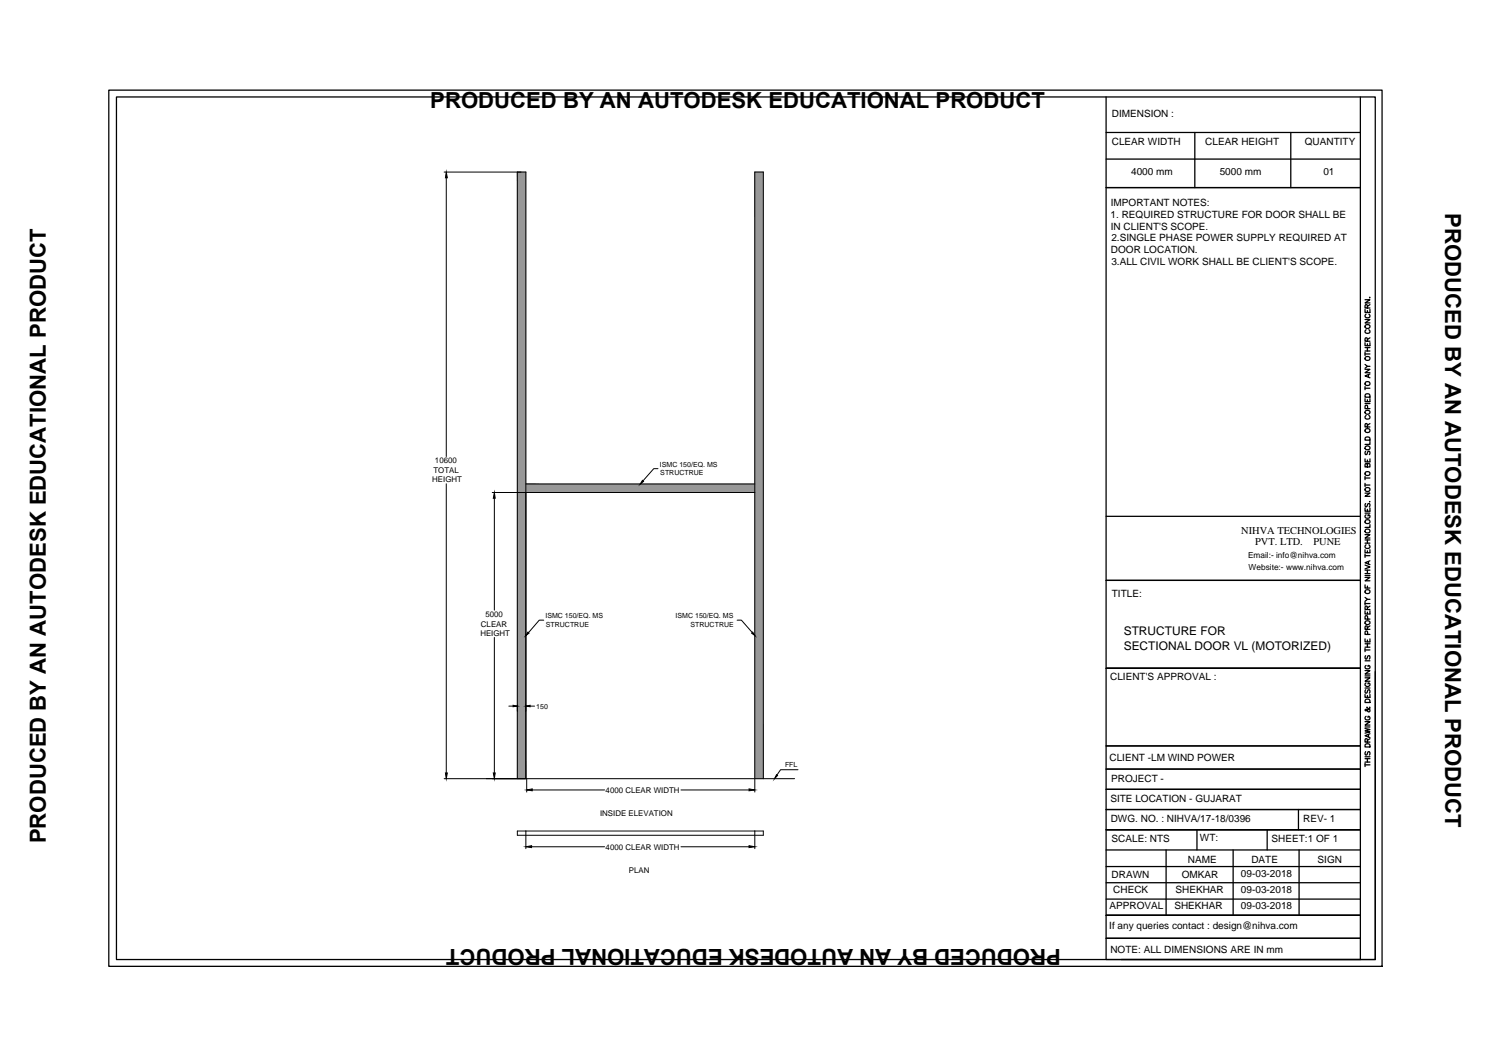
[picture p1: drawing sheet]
<svg xmlns="http://www.w3.org/2000/svg" width="297mm" height="210mm" viewBox="0 0 297 210" stroke-linecap="round" stroke-linejoin="round" font-family="sans-serif">
<!-- layer: 0 -->
<g fill="#989898" stroke="#989898" stroke-width=".2">
<path d="M102.9 34.2v120.7h1.7zM102.9 34.2h1.7v120.7z"/>
<path d="M104.6 96.3v1.7h45.6zM104.6 96.3h45.6v1.7z"/>
<path d="M150.2 34.2v120.7h1.7zM150.2 34.2h1.7v120.7z"/>
</g>
<g fill="none" stroke="#000" stroke-width=".2">
<path d="M88.4 34.2h16.2v120.7M88.8 35.4v55.4M102.9 34.2v120.7M88.8 96.3v57.5M97.9 98h52.3M98.4 99.1v22.3M104.6 96.3h45.6M130.9 93.2h-.8l-2.2 2.5M98.4 126.8v27M108.2 123.4h-.9l-2.1 2.4M146.7 123.4h.8l2.2 2.4M88.4 154.9h69.7"/>
<path d="M101.2 140.5h.9M104.8 154.9v2.7M105.5 140.5h.9M105.9 157.2h14.4M135.5 157.2h13.5M150.2 154.9v-120.7h1.7v120.7M150.2 155.1v2.5M158.8 153.1h-3.5l-.7 1.1M102.9 165.3h49v.9h-49zM104.6 165.3v.9M104.6 166.4v2.5M105.8 168.5h14.5"/>
<path d="M135.5 168.5h13.5M150.2 165.3v.9M150.2 166.4v2.5"/>
</g>
<g fill="#000" stroke="#000" stroke-width=".2">
<path d="M88.8 34.2l.2 1.2h-.4zM98.4 98l.1 1.1h-.4zM127.8 95.6l.2 .2-.6 .5zM105 125.8l.3 .2-.7 .5zM149.7 125.8l.5 .7-.7-.5zM88.6 153.8h.4l-.2 1.1zM98.1 153.8h.4l-.1 1.1zM102.1 140.3l.8 .2-.8 .1zM104.6 140.5l.9-.2v.3zM104.8 157.2l1.1-.2v.3zM149 157l1.2 .2-1.2 .1zM154.5 154.1l.2 .2-.6 .6z"/>
<path d="M104.6 168.5l1.2-.2v.3zM149 168.3l1.2 .2-1.2 .1z"/>
</g>
<g fill="none" stroke="#000" stroke-width=".25">
<path d="M21.6 17.9h253.4v174.4h-253.4zM23.2 19.3h250.4v171.6h-250.4zM220.1 19.3v171.6h50.6v-171.6M220.1 26.4h50.6M220.1 37.3h50.6M220.1 31.7h50.6M237.7 26.4v10.9M256.8 26.4v10.9M271.6 59.6h1l-1 .7h1M272.5 59.1v.2zM271.6 79.3v.6h1v-.6M271.6 73.5h1l-1 .7h1"/>
<path d="M271.6 68.2v.6h1v-.6M271.6 63.6h1l-1 .6h1M271.6 61.6v.6h1v-.6M271.6 70.1v.6M271.6 76.9v.6M271.6 77.2h1M271.6 72.5l.4 .4M271.6 70.4h1M271.6 69.8h1M271.6 69.2h1M271.7 78.4h.7l.2 .6h-1zM271.8 65.6a.42 .42 0 0 0 0 .6 .42 .42 0 0 0 .6 0 .42 .42 0 0 0-.1-.6"/>
<path d="M271.8 62.5a.42 .42 0 0 0 0 .6 .42 .42 0 0 0 .6 0 .42 .42 0 0 0-.1-.6M272 67.9v-.6h-.3l-.1 .6h1M272 61.3v-.7h-.3l-.1 .7h1M272 61.8v.4M272 68.4v.4M272 69.2v.6M272 79.5v.4M272.3 74.5v.5M272.6 74.4l-1 .4 1 .4M272.6 72.9h-.6l-.4 .4M272.6 67.2l-.6 .3M272.6 60.6l-.6 .3"/>
<path d="M271.6 98.1h1l-1 .6h1M271.6 91.3v.6h1v-.6M271.6 94.8v.6M271.6 96.2v.6M271.6 96.5h1M271.6 95.1h1M271.6 80.3h1M271.7 89.8l-.1 .2 .1 .5 .3-.1 .1-.5 .2-.1 .3 .2-.2 .5M271.7 87a.52 .52 0 0 1 .6 0 .52 .52 0 0 1 .3 .6h-1zM271.8 82.7a.42 .42 0 0 0 0 .6 .42 .42 0 0 0 .6 0 .42 .42 0 0 0-.1-.6M272 92.5l.3-.3 .2 .1 .1 .2v.4h-1l.1-.6h.3v.6M272 84.9v-.5l-.3-.1-.1 .6h1"/>
<path d="M272 91.5v.4M272.1 81.3l-.1-.6h-.3l-.1 .6h1M272.5 99.8h.1M272.6 87.8v.6h-1M272.6 84.3l-.6 .3M220.1 115.5h50.6M220.1 102.7h50.6M271.6 116.4v.6h1M271.6 114.9h1l-1 .7h1M271.6 112.4l1 .4-1 .4M271.6 109.4v.6h1v-.6M271.6 106.4h1l-1 .6h1"/>
<path d="M271.6 101.1v.6h1v-.6M271.6 110.2v.7M271.6 119.7v.7M271.6 118.9l.4 .3M271.6 114.5h1M271.6 114.1h1M271.6 113.4h1M271.6 110.6h1M271.6 108.1h1M271.6 107.4h1M271.6 102.1h1M271.7 100.2l-.1 .2 .1 .5 .3-.2 .1-.4 .2-.1 .3 .2-.2 .5"/>
<path d="M271.8 108.4a.42 .42 0 0 0 0 .6 .42 .42 0 0 0 .6 0 .42 .42 0 0 0-.1-.6M271.8 102.4l-.1 .1a.42 .42 0 0 0 .4 .6 .42 .42 0 0 0 .3-.6l-.2-.1v.2M272 101.3v.4M272 107.4v.7M272 109.6v.4M272 113.4v.7M272 116.6v.4M272.3 111.7v.5M272.6 119.2h-.6l-.4 .4M272.6 111.6l-1 .4 1 .3M272.6 104.4v.5h-1M270.7 133h-50.6h50.6"/>
<path d="M271.6 138.2v.6h1v-.6M271.6 134.9h1l-1 .6h1M271.6 133.4h1l-1 .7h1M271.6 127.1v.6h1v-.6M271.6 121.5v.7h1v-.7M271.6 129v.7M271.6 136.9h1M271.6 134.5h1M271.6 131.5h1M271.6 129.3h1M271.6 128.8h1M271.6 128.1h1"/>
<path d="M271.6 120.1h1M271.7 139.2h.7l.2 .6h-1zM271.7 137.2l-.1 .3 .1 .4 .3-.1 .3-.6 .3 .3-.2 .4M271.7 130.5l-.1 .2 .1 .4h.2l.2-.6h.2l.3 .2-.2 .4M271.8 135.9a.42 .42 0 0 0 0 .6 .42 .42 0 0 0 .6 0 .42 .42 0 0 0-.1-.6h-.1v.2M271.8 132.4h-.1a.42 .42 0 0 0 .4 .7 .42 .42 0 0 0 .3-.7h-.2v.2M272 125.2v-.6h-.3l-.1 .6h1M272 121.3v-.6l-.3-.1-.1 .7h1M272 121.8v.4M272 127.3v.4M272 128.1v.7M272 138.4v.4"/>
<path d="M272.1 126.2l-.1-.6h-.3l-.1 .6h1M272.1 123.2l-.1-.6-.3-.1-.1 .7h1M272.6 124.5l-.6 .4M272.6 120.6l-.6 .3M273.6 133.6v57.3h-50.5M220.1 148.4h50.6M220.1 153h50.6M220.1 157h50.6M271.6 144.9l1 .2-1 .3 1 .2-1 .3M271.6 143.6h1l-1 .7h1M271.6 152.2h1M271.6 151.8v.7"/>
<path d="M271.6 151.6h1M271.6 150.9h1M271.6 150.6h1M271.6 144.6h1M271.6 148.2a.57 .57 0 0 1 1 .1v.3h-1zM271.7 149.5l-.1 .3 .1 .4 .3-.1 .3-.6 .3 .3-.2 .4M271.8 142.5a.42 .42 0 0 0 0 .6 .42 .42 0 0 0 .6 0 .42 .42 0 0 0-.1-.6h-.1v.3M272 140.7l-.1 .1a.64 .64 0 0 1 .6 .7l-.3 .1-.4-.5-.2 .2 .1 .1h.3l.5-.4v-.3M272 147.6v-.5l-.3-.1-.1 .6h1M272 150.9v.7M272.3 146.2v.4M272.6 146l-1 .4 1 .4"/>
<path d="M272.6 147l-.6 .3M220.1 161.1h50.6M220.1 169.1h50.6M220.1 175.6h50.6M220.1 172.4h50.6M220.1 178.9h50.6M232 169.1v13M238.1 165.1v4M245.3 169.1v13M252.1 165.1v4M258.3 161.1v4M258.5 169.1v13"/>
<path d="M270.7 165.1h-50.6h50.6M220.1 186.7h50.6M270.7 182.1h-50.6h50.6"/>
<circle cx="272" cy="65" r=".46"/>
<circle cx="272" cy="76.3" r=".46"/>
<circle cx="272" cy="71.3" r=".46"/>
<circle cx="272" cy="89.1" r=".45"/>
<circle cx="272" cy="94.2" r=".46"/>
<circle cx="272" cy="82" r=".46"/>
<circle cx="272" cy="97.4" r=".46"/>
<circle cx="272" cy="85.7" r=".46"/>
<circle cx="272" cy="117.7" r=".46"/>
<circle cx="272" cy="105.6" r=".46"/>
<circle cx="272" cy="103.8" r=".46"/>
<circle cx="272" cy="123.9" r=".45"/>
</g>
<g font-size="4.4">
<text x="85.6" y="21.4">PRODUCED BY AN AUTODESK EDUCATIONAL PRODUCT</text>
<text x="287.5" y="42.4" transform="rotate(90 287.5 42.4)">PRODUCED BY AN AUTODESK EDUCATIONAL PRODUCT</text>
<text x="9.1" y="167.8" transform="rotate(-90 9.1 167.8)">PRODUCED BY AN AUTODESK EDUCATIONAL PRODUCT</text>
<text x="211" y="188.8" transform="rotate(-180 211 188.8)">PRODUCED BY AN AUTODESK EDUCATIONAL PRODUCT</text>
</g>
<g font-size="2.4">
<text x="223.6" y="126.4">STRUCTURE FOR</text>
<text x="223.6" y="129.2">SECTIONAL DOOR VL (MOTORIZED)</text>
</g>
<g font-size="2.1">
<text x="246.9" y="106.3">NIHVA TECHNOLOGIES</text>
<text x="249.7" y="108.5">PVT. LTD.</text>
<text x="261.3" y="108.5">PUNE</text>
</g>
<g font-size="2">
<text x="221.2" y="23.3">DIMENSION :</text>
<text x="221.2" y="28.8">CLEAR WIDTH</text>
<text x="239.8" y="28.8">CLEAR HEIGHT</text>
<text x="259.6" y="28.8">QUANTITY</text>
<text x="225.1" y="34.9">4000 mm</text>
<text x="242.7" y="34.9">5000 mm</text>
<text x="263.3" y="34.9">01</text>
<text x="221" y="41">IMPORTANT NOTES:</text>
<text x="221" y="43.3">1. REQUIRED STRUCTURE FOR DOOR SHALL BE</text>
<text x="221" y="45.7">IN CLIENT'S SCOPE.</text>
<text x="221" y="50.4">DOOR LOCATION.</text>
<text x="221.1" y="48">2.SINGLE PHASE POWER SUPPLY REQUIRED AT</text>
<text x="221.1" y="52.7">3.ALL CIVIL WORK SHALL BE CLIENT'S SCOPE.</text>
<text x="221.2" y="118.7">TITLE:</text>
<text x="220.9" y="135.4">CLIENT'S APPROVAL :</text>
<text x="220.7" y="151.4">CLIENT -LM WIND POWER</text>
<text x="221.1" y="155.6">PROJECT -</text>
<text x="220.9" y="159.6">SITE LOCATION - GUJARAT</text>
<text x="221" y="163.5">DWG. NO. : NIHVA/17-18/0396</text>
<text x="221.2" y="167.5">SCALE: NTS</text>
<text x="238.7" y="167.4">WT:</text>
<text x="253" y="167.5">SHEET:1 OF 1</text>
<text x="259.3" y="163.5">REV- 1</text>
<text x="236.3" y="171.7">NAME</text>
<text x="249" y="171.7">DATE</text>
<text x="262.1" y="171.7">SIGN</text>
<text x="221.2" y="174.7">DRAWN</text>
<text x="221.5" y="177.6">CHECK</text>
<text x="233.9" y="177.6">SHEKHAR</text>
<text x="235.1" y="174.8">OMKAR</text>
<text x="246.9" y="174.4">09-03-2018</text>
<text x="246.9" y="177.7">09-03-2018</text>
<text x="220.7" y="184.8">If any queries contact : design@nihva.com</text>
<text x="220.7" y="180.9">APPROVAL</text>
<text x="233.7" y="180.9">SHEKHAR</text>
<text x="246.9" y="180.9">09-03-2018</text>
<text x="220.9" y="189.6">NOTE: ALL DIMENSIONS ARE IN mm</text>
</g>
<g font-size="1.7">
<text x="248.3" y="110.9">Email:- info@nihva.com</text>
<text x="248.4" y="113.4">Website:- www.nihva.com</text>
</g>
<g font-size="1.6">
<text x="86" y="96">HEIGHT</text>
<text x="86.2" y="94.1">TOTAL</text>
<text x="86.5" y="92.2">10600</text>
<text x="95.7" y="124.7">CLEAR</text>
<text x="96.6" y="122.8">5000</text>
<text x="95.6" y="126.6">HEIGHT</text>
<text x="120.5" y="157.7">4000 CLEAR WIDTH</text>
<text x="119.4" y="162.3">INSIDE ELEVATION</text>
<text x="120.5" y="169">4000 CLEAR WIDTH</text>
<text x="125.1" y="173.7">PLAN</text>
</g>
<g font-size="1.4">
<text x="131.3" y="92.9">ISMC 150/EQ. MS</text>
<text x="131.4" y="94.6">STRUCTRUE</text>
<text x="108.5" y="123">ISMC 150/EQ. MS</text>
<text x="108.6" y="124.8">STRUCTRUE</text>
<text x="134.4" y="123">ISMC 150/EQ. MS</text>
<text x="137.4" y="124.8">STRUCTRUE</text>
<text x="106.7" y="141">150</text>
<text x="156.2" y="152.7">FFL</text>
</g>
</svg>
